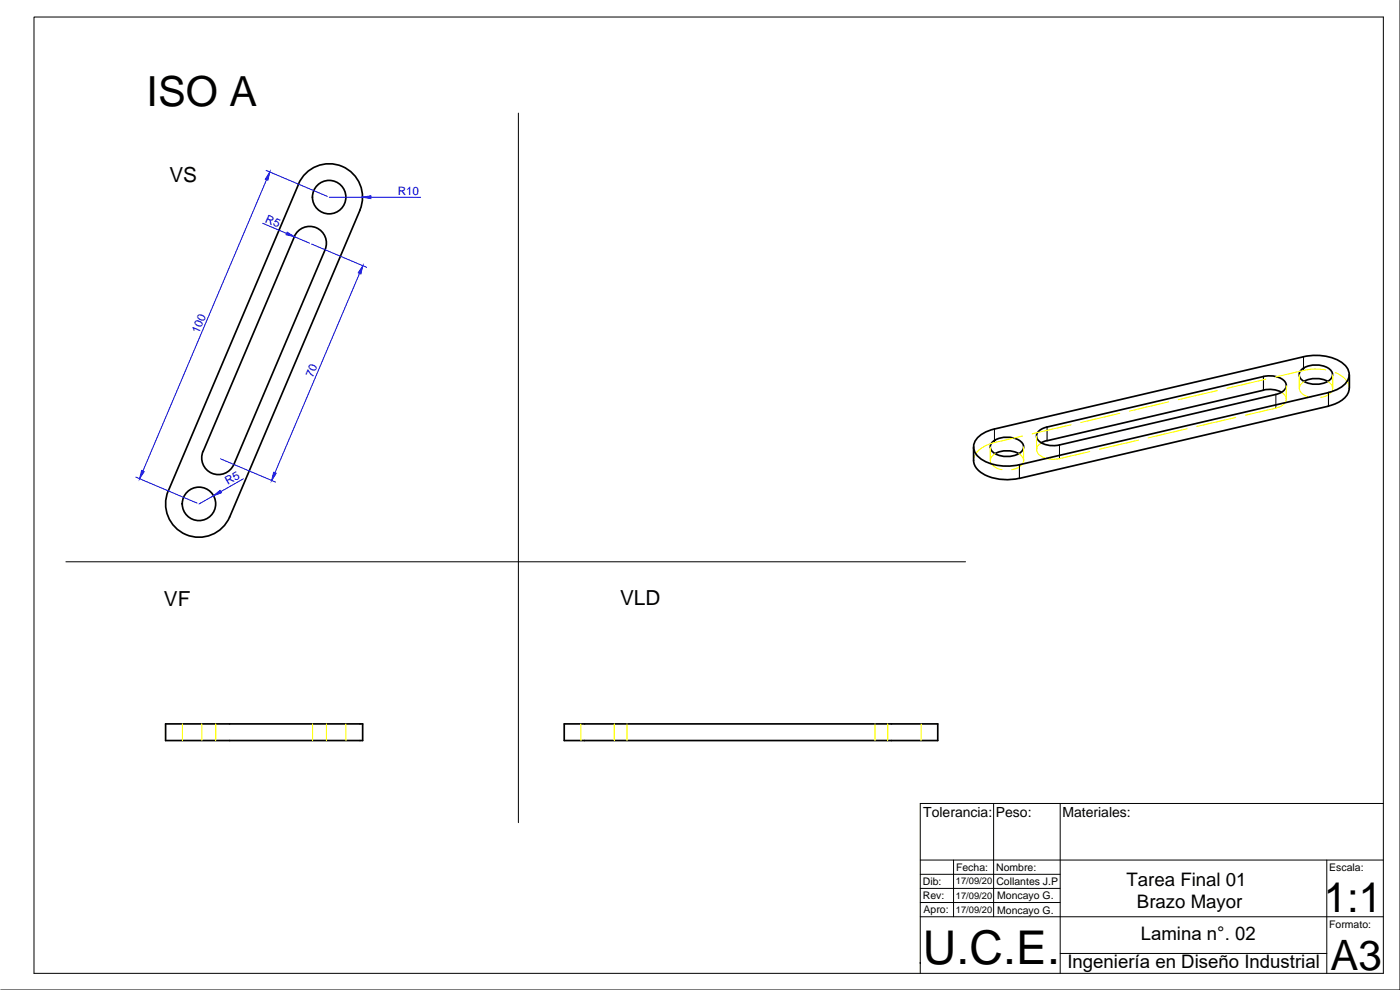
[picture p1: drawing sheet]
<svg xmlns="http://www.w3.org/2000/svg" width="420mm" height="297mm" viewBox="0 0 420 297" stroke-linecap="round" stroke-linejoin="round" font-family="sans-serif">
<!-- layer: MD_Visible -->
<g fill="none" stroke="#000" stroke-width=".51">
<path d="M88.3 71a5 5 0 0 1 6.6-2.7 5 5 0 0 1 2.7 6.6M88.3 71l-27.4 64.4a5 5 0 0 0 2.7 6.6 5 5 0 0 0 6.6-2.7l27.4-64.4M108 63.1a10 10 0 0 0-5.3-13.2 10 10 0 0 0-13.1 5.3l-39.1 92.1a10 10 0 0 0 5.3 13.1 10 10 0 0 0 13.1-5.3M108 63.1l-39.1 92M379.1 113a6.8 6.8 0 0 1 6.6 1.6 2.12 2.12 0 0 1-1.1 3.1l-1.7 .6-64.9 15.2a6.8 6.8 0 0 1-6.6-1.6 2.12 2.12 0 0 1 1.1-3.1l1.7-.7 65-15.1M379.1 117a7.9 7.9 0 0 1 5.5 .7M379.2 117.1l-65 15.1-1.7 .6M390.7 110.8a7.1 7.1 0 0 1 8.9 .5 2.11 2.11 0 0 1-1.1 3.2 7.2 7.2 0 0 1-8.2-1 1.9 1.9 0 0 1 .4-2.7zM391.2 107a14.4 14.4 0 0 1 12.4 2.5 3.9 3.9 0 0 1-.5 6.2 10.9 10.9 0 0 1-4.4 2.1M391.2 107l-92.8 21.7a8.2 8.2 0 0 0-6 4.3 5 5 0 0 0 3.7 5.7 16.3 16.3 0 0 0 9.8 .7l92.8-21.6M391.4 114.4a7.8 7.8 0 0 1 7.1 0M404.9 116.5a5.7 5.7 0 0 1-4.1 4.7l-2.1 .6"/>
<path d="M405 112.4v4.1M298 132.5a7.1 7.1 0 0 1 8.8 .5 2.11 2.11 0 0 1-1.1 3.1 7.2 7.2 0 0 1-8.2-.9 1.9 1.9 0 0 1 .5-2.7zM298.6 136.1a7.8 7.8 0 0 1 7.1 0M398.7 121.9l-92.8 21.6a14.5 14.5 0 0 1-12.3-2.4l-.5-.5a3.9 3.9 0 0 1-.9-2.5v-4M49.7 217.2h59.1v5h-59.1zM169.3 217.2h112.1v5h-112.1z"/>
<circle cx="98.8" cy="59.1" r="5"/>
<circle cx="59.7" cy="151.2" r="5"/>
</g>
<!-- layer: MD_Oculto -->
<g fill="none" stroke="#ff0" stroke-width=".34">
<path d="M365.3 117.2l-11.7 2.7M379.9 113.8l-11.7 2.7M384.6 117.7a2.19 2.19 0 0 1 1.4 2.2 2.19 2.19 0 0 1-1.6 2l-1.5 .6-9.1 2.1M386 115.7v4M389.9 112.4v4.1M391.4 114.5a2.2 2.2 0 0 0-1.5 2.2 2.2 2.2 0 0 0 1.7 2l1.8 .5M397.8 111l-3-.3-2.5 .2-9.5 2.2M398.5 114.5a2.22 2.22 0 0 1 1.4 2.1 2.22 2.22 0 0 1-1.6 2.1l-1.9 .5M400 112.4v4.1M400.7 111.8a5.8 5.8 0 0 1 4.3 4.7M297.2 134.1v4.1M298.7 136.1a2.19 2.19 0 0 0-1.5 2.2 2.19 2.19 0 0 0 1.7 2l1.8 .6"/>
<path d="M305.7 136.1a2.18 2.18 0 0 1 1.5 2.2 2.18 2.18 0 0 1-1.7 2l-1.8 .6M306.8 130.8l-8.3 2a8.4 8.4 0 0 0-6 4l-.3 1.4M307.2 134.1v4.1M311.1 130.8v4.1M312.6 132.9a2.2 2.2 0 0 0-1.5 2.2 2.2 2.2 0 0 0 1.7 2l1.6 .6h2.7l10-2.2M321.4 127.5l-11.6 2.7M336 124l-11.6 2.8M341.7 132.1l-11.7 2.7M350.7 120.6l-11.7 2.7M356.3 128.6l-11.7 2.8M370.9 125.3l-11.7 2.7M54.7 217.2v5"/>
<path d="M60.6 217.2v5M64.7 217.2v5M93.8 217.2v5M98 217.2v5M103.8 217.2v5M174.3 217.2v5M184.4 217.2v5M188.2 217.2v5M262.6 217.2v5M266.4 217.2v5M276.4 217.2v5"/>
</g>
<!-- layer: MD_Visible fina -->
<path d="M379.2 113v4.1M398.7 117.8v4.1M305.9 139.4v4.1M314.2 128.1v4.1" fill="none" stroke="#000" stroke-width=".34"/>
<!-- layer: MD_Oculta fina -->
<path d="M382.9 118.3v4.2M391.2 107v4.2M298.5 128.7v4.1M318 133.5v4.1" fill="none" stroke="#000" stroke-width=".3"/>
<!-- layer: 0 -->
<g fill="none" stroke="#000" stroke-width=".3">
<path d="M10.2 5.1h405v286.9h-405zM420.2 .1v296.9h-420M155.6 33.9v212.9M19.8 168.6h270M276.2 258h139M286.2 258v17.1M298.2 241.1v34M318.2 241.1v50.9M398.2 258v34M415.2 241.1h-139v50.9M276.2 275.1h139M276.2 270.8h42"/>
<path d="M276.2 266.6h42M276.2 262.3h42M276.2 289.1h.1M318.2 286.1h80"/>
</g>
<!-- layer: Cotas -->
<path d="M79.8 51.1l18.4 7.8M80 53.9l-37.1 87.4M98.8 59.2h10M111.3 59.2h14.9M78.9 67l7.1 3M88.3 71l4.6 2M93.5 73.2l16.5 7M107.9 82l-25.4 59.8M66.2 137.7l16.5 6.9M40.8 143.2l18.3 7.7M64.1 148.7l-4.4 2.5M73 143.7l-6.7 3.8" fill="none" stroke="#00d" stroke-width=".3"/>
<g fill="#00d" stroke="#00d" stroke-width=".3">
<path d="M108.8 59.2l2.5-.5v.9z"/>
<path d="M86.2 69.7l2.1 1.3-2.4-.6z"/>
<path d="M64.1 148.7l1.9-1.6 .5 .8z"/>
<path d="M82.1 141.7l.8 .3-1.4 2.2z"/>
<path d="M108.9 79.7l-.6 2.5-.8-.3z"/>
<path d="M81 51.6l-.6 2.4-.8-.3z"/>
<path d="M42.5 141.2l.8 .3-1.4 2.1z"/>
</g>
<text font-size="14" x="277" y="289.2">U.C.E.</text>
<g font-size="12.6">
<text x="397.3" y="273.7">1:1</text>
<text x="399.3" y="290.9">A3</text>
</g>
<text font-size="12.5" x="44" y="31.8">ISO A</text>
<g font-size="6.2">
<text x="50.8" y="54.5">VS</text>
<text x="49.2" y="181.8">VF</text>
<text x="186.1" y="181.6">VLD</text>
</g>
<g font-size="5.6">
<text x="338.1" y="265.8">Tarea Final 01</text>
<text x="341.2" y="272.5">Brazo Mayor</text>
<text x="342.3" y="282">Lamina n°. 02</text>
<text x="320.3" y="290.5">Ingeniería en Diseño Industrial</text>
</g>
<g font-size="4.2">
<text x="277.1" y="245.1">Tolerancia:</text>
<text x="298.9" y="245.1">Peso:</text>
<text x="318.9" y="245.1">Materiales:</text>
</g>
<g font-size="3.5" fill="#00d">
<text x="119.4" y="58.5">R10</text>
<text x="79.4" y="66.5" transform="rotate(23 79.4 66.5)">R5</text>
<text x="59.6" y="100.1" transform="rotate(-67 59.6 100.1)">100</text>
<text x="93.9" y="113.5" transform="rotate(-67 93.9 113.5)">70</text>
<text x="68.4" y="145.5" transform="rotate(-29 68.4 145.5)">R5</text>
</g>
<g font-size="3.1">
<text x="286.9" y="261.3">Fecha:</text>
<text x="299" y="261.3">Nombre:</text>
<text x="398.9" y="261.3">Escala:</text>
<text x="276.9" y="265.5">Dib:</text>
<text x="276.9" y="269.8">Rev:</text>
<text x="299" y="265.6">Collantes J.P</text>
<text x="299.3" y="269.9">Moncayo G.</text>
<text x="277.2" y="274.1">Apro:</text>
<text x="299.3" y="274.1">Moncayo G.</text>
<text x="398.9" y="278.3">Formato:</text>
</g>
<g font-size="2.8">
<text x="286.9" y="269.6">17/09/20</text>
<text x="286.9" y="265.3">17/09/20</text>
<text x="286.9" y="273.8">17/09/20</text>
</g>
</svg>
